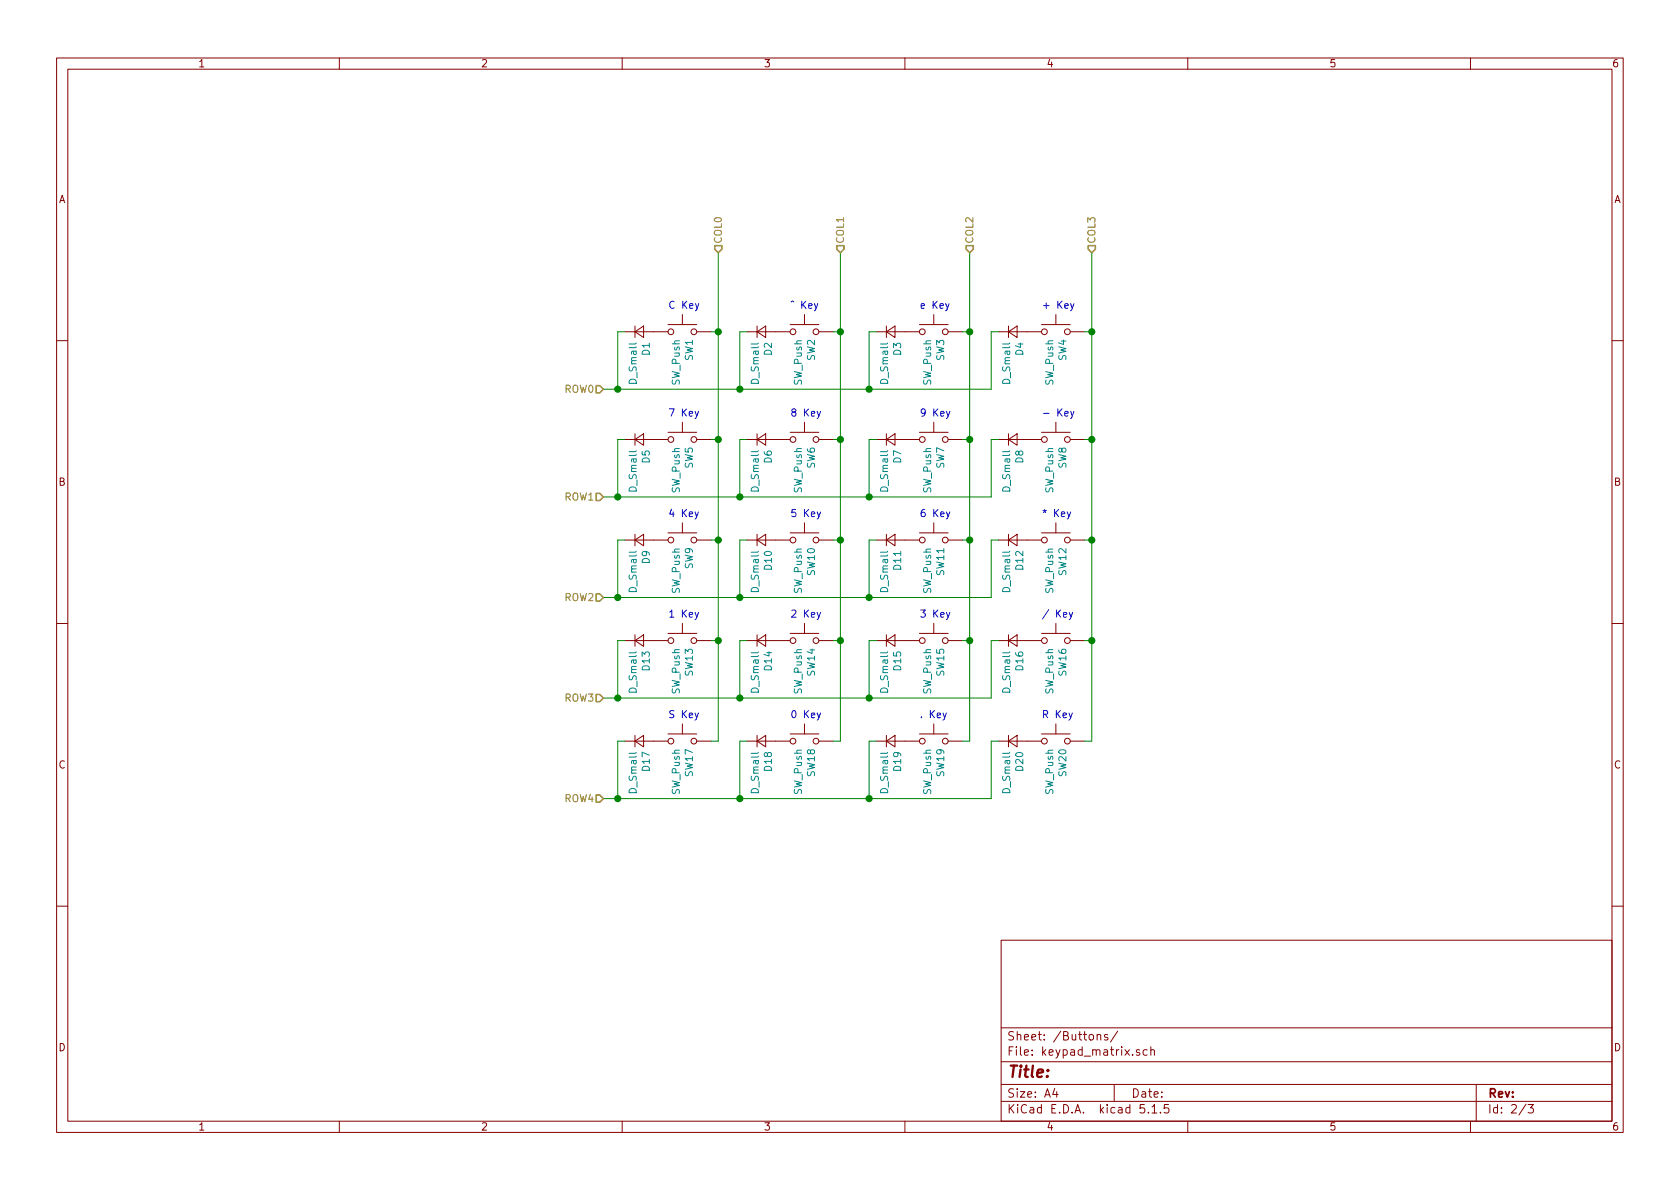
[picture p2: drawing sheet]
EESchema Schematic File Version 4
EELAYER 30 0
EELAYER END
$Descr A4 11693 8268
encoding utf-8
Sheet 2 3
Title ""
Date ""
Rev ""
Comp ""
Comment1 ""
Comment2 ""
Comment3 ""
Comment4 ""
$EndDescr
$Comp
L Switch:SW_Push SW6
U 1 1
P 5600 3050
F 0 "SW6" V 5646 3002 50  0000 R CNN
F 1 "SW_Push" V 5555 3002 50  0000 R CNN
F 2 "Button_Switch_Keyboard:SW_Cherry_MX1A_1.00u_PCB" H 5600 3250 50  0001 C CNN
F 3 "" H 5600 3250 50  0001 C CNN
	1    5600 3050
	1    0    0    -1  
$EndComp
$Comp
L Device:D_Small D6
U 1 1
P 5300 3050
F 0 "D6" V 5346 3118 50  0000 L CNN
F 1 "D_Small" V 5255 3118 50  0000 L CNN
F 2 "Diode_SMD:D_0603_1608Metric_Pad1.05x0.95mm_HandSolder" V 5300 3050 50  0001 C CNN
F 3 "~" V 5300 3050 50  0001 C CNN
	1    5300 3050
	1    0    0    1   
$EndComp
$Comp
L Switch:SW_Push SW10
U 1 1
P 5600 3750
F 0 "SW10" V 5646 3702 50  0000 R CNN
F 1 "SW_Push" V 5555 3702 50  0000 R CNN
F 2 "Button_Switch_Keyboard:SW_Cherry_MX1A_1.00u_PCB" H 5600 3950 50  0001 C CNN
F 3 "" H 5600 3950 50  0001 C CNN
	1    5600 3750
	1    0    0    -1  
$EndComp
$Comp
L Device:D_Small D10
U 1 1
P 5300 3750
F 0 "D10" V 5346 3818 50  0000 L CNN
F 1 "D_Small" V 5255 3818 50  0000 L CNN
F 2 "Diode_SMD:D_0603_1608Metric_Pad1.05x0.95mm_HandSolder" V 5300 3750 50  0001 C CNN
F 3 "~" V 5300 3750 50  0001 C CNN
	1    5300 3750
	1    0    0    1   
$EndComp
$Comp
L Switch:SW_Push SW14
U 1 1
P 5600 4450
F 0 "SW14" V 5646 4402 50  0000 R CNN
F 1 "SW_Push" V 5555 4402 50  0000 R CNN
F 2 "Button_Switch_Keyboard:SW_Cherry_MX1A_1.00u_PCB" H 5600 4650 50  0001 C CNN
F 3 "" H 5600 4650 50  0001 C CNN
	1    5600 4450
	1    0    0    -1  
$EndComp
$Comp
L Device:D_Small D14
U 1 1
P 5300 4450
F 0 "D14" V 5346 4518 50  0000 L CNN
F 1 "D_Small" V 5255 4518 50  0000 L CNN
F 2 "Diode_SMD:D_0603_1608Metric_Pad1.05x0.95mm_HandSolder" V 5300 4450 50  0001 C CNN
F 3 "~" V 5300 4450 50  0001 C CNN
	1    5300 4450
	1    0    0    1   
$EndComp
$Comp
L Switch:SW_Push SW18
U 1 1
P 5600 5150
F 0 "SW18" V 5646 5102 50  0000 R CNN
F 1 "SW_Push" V 5555 5102 50  0000 R CNN
F 2 "Button_Switch_Keyboard:SW_Cherry_MX1A_1.00u_PCB" H 5600 5350 50  0001 C CNN
F 3 "" H 5600 5350 50  0001 C CNN
	1    5600 5150
	1    0    0    -1  
$EndComp
$Comp
L Device:D_Small D18
U 1 1
P 5300 5150
F 0 "D18" V 5346 5218 50  0000 L CNN
F 1 "D_Small" V 5255 5218 50  0000 L CNN
F 2 "Diode_SMD:D_0603_1608Metric_Pad1.05x0.95mm_HandSolder" V 5300 5150 50  0001 C CNN
F 3 "~" V 5300 5150 50  0001 C CNN
	1    5300 5150
	1    0    0    1   
$EndComp
$Comp
L Switch:SW_Push SW5
U 1 1
P 4750 3050
F 0 "SW5" V 4796 3002 50  0000 R CNN
F 1 "SW_Push" V 4705 3002 50  0000 R CNN
F 2 "Button_Switch_Keyboard:SW_Cherry_MX1A_1.00u_PCB" H 4750 3250 50  0001 C CNN
F 3 "" H 4750 3250 50  0001 C CNN
	1    4750 3050
	1    0    0    -1  
$EndComp
$Comp
L Device:D_Small D5
U 1 1
P 4450 3050
F 0 "D5" V 4496 3118 50  0000 L CNN
F 1 "D_Small" V 4405 3118 50  0000 L CNN
F 2 "Diode_SMD:D_0603_1608Metric_Pad1.05x0.95mm_HandSolder" V 4450 3050 50  0001 C CNN
F 3 "~" V 4450 3050 50  0001 C CNN
	1    4450 3050
	1    0    0    1   
$EndComp
$Comp
L Switch:SW_Push SW9
U 1 1
P 4750 3750
F 0 "SW9" V 4796 3702 50  0000 R CNN
F 1 "SW_Push" V 4705 3702 50  0000 R CNN
F 2 "Button_Switch_Keyboard:SW_Cherry_MX1A_1.00u_PCB" H 4750 3950 50  0001 C CNN
F 3 "" H 4750 3950 50  0001 C CNN
	1    4750 3750
	1    0    0    -1  
$EndComp
$Comp
L Device:D_Small D9
U 1 1
P 4450 3750
F 0 "D9" V 4496 3818 50  0000 L CNN
F 1 "D_Small" V 4405 3818 50  0000 L CNN
F 2 "Diode_SMD:D_0603_1608Metric_Pad1.05x0.95mm_HandSolder" V 4450 3750 50  0001 C CNN
F 3 "~" V 4450 3750 50  0001 C CNN
	1    4450 3750
	1    0    0    1   
$EndComp
$Comp
L Switch:SW_Push SW13
U 1 1
P 4750 4450
F 0 "SW13" V 4796 4402 50  0000 R CNN
F 1 "SW_Push" V 4705 4402 50  0000 R CNN
F 2 "Button_Switch_Keyboard:SW_Cherry_MX1A_1.00u_PCB" H 4750 4650 50  0001 C CNN
F 3 "" H 4750 4650 50  0001 C CNN
	1    4750 4450
	1    0    0    -1  
$EndComp
$Comp
L Device:D_Small D13
U 1 1
P 4450 4450
F 0 "D13" V 4496 4518 50  0000 L CNN
F 1 "D_Small" V 4405 4518 50  0000 L CNN
F 2 "Diode_SMD:D_0603_1608Metric_Pad1.05x0.95mm_HandSolder" V 4450 4450 50  0001 C CNN
F 3 "~" V 4450 4450 50  0001 C CNN
	1    4450 4450
	1    0    0    1   
$EndComp
$Comp
L Switch:SW_Push SW17
U 1 1
P 4750 5150
F 0 "SW17" V 4796 5102 50  0000 R CNN
F 1 "SW_Push" V 4705 5102 50  0000 R CNN
F 2 "Button_Switch_Keyboard:SW_Cherry_MX1A_1.00u_PCB" H 4750 5350 50  0001 C CNN
F 3 "" H 4750 5350 50  0001 C CNN
	1    4750 5150
	1    0    0    -1  
$EndComp
$Comp
L Device:D_Small D17
U 1 1
P 4450 5150
F 0 "D17" V 4496 5218 50  0000 L CNN
F 1 "D_Small" V 4405 5218 50  0000 L CNN
F 2 "Diode_SMD:D_0603_1608Metric_Pad1.05x0.95mm_HandSolder" V 4450 5150 50  0001 C CNN
F 3 "~" V 4450 5150 50  0001 C CNN
	1    4450 5150
	1    0    0    1   
$EndComp
$Comp
L Switch:SW_Push SW8
U 1 1
P 7350 3050
F 0 "SW8" V 7396 3002 50  0000 R CNN
F 1 "SW_Push" V 7305 3002 50  0000 R CNN
F 2 "Button_Switch_Keyboard:SW_Cherry_MX1A_1.00u_PCB" H 7350 3250 50  0001 C CNN
F 3 "" H 7350 3250 50  0001 C CNN
	1    7350 3050
	1    0    0    -1  
$EndComp
$Comp
L Device:D_Small D8
U 1 1
P 7050 3050
F 0 "D8" V 7096 3118 50  0000 L CNN
F 1 "D_Small" V 7005 3118 50  0000 L CNN
F 2 "Diode_SMD:D_0603_1608Metric_Pad1.05x0.95mm_HandSolder" V 7050 3050 50  0001 C CNN
F 3 "~" V 7050 3050 50  0001 C CNN
	1    7050 3050
	1    0    0    1   
$EndComp
$Comp
L Switch:SW_Push SW12
U 1 1
P 7350 3750
F 0 "SW12" V 7396 3702 50  0000 R CNN
F 1 "SW_Push" V 7305 3702 50  0000 R CNN
F 2 "Button_Switch_Keyboard:SW_Cherry_MX1A_1.00u_PCB" H 7350 3950 50  0001 C CNN
F 3 "" H 7350 3950 50  0001 C CNN
	1    7350 3750
	1    0    0    -1  
$EndComp
$Comp
L Device:D_Small D12
U 1 1
P 7050 3750
F 0 "D12" V 7096 3818 50  0000 L CNN
F 1 "D_Small" V 7005 3818 50  0000 L CNN
F 2 "Diode_SMD:D_0603_1608Metric_Pad1.05x0.95mm_HandSolder" V 7050 3750 50  0001 C CNN
F 3 "~" V 7050 3750 50  0001 C CNN
	1    7050 3750
	1    0    0    1   
$EndComp
$Comp
L Switch:SW_Push SW16
U 1 1
P 7350 4450
F 0 "SW16" V 7396 4402 50  0000 R CNN
F 1 "SW_Push" V 7305 4402 50  0000 R CNN
F 2 "Button_Switch_Keyboard:SW_Cherry_MX1A_1.00u_PCB" H 7350 4650 50  0001 C CNN
F 3 "" H 7350 4650 50  0001 C CNN
	1    7350 4450
	1    0    0    -1  
$EndComp
$Comp
L Device:D_Small D16
U 1 1
P 7050 4450
F 0 "D16" V 7096 4518 50  0000 L CNN
F 1 "D_Small" V 7005 4518 50  0000 L CNN
F 2 "Diode_SMD:D_0603_1608Metric_Pad1.05x0.95mm_HandSolder" V 7050 4450 50  0001 C CNN
F 3 "~" V 7050 4450 50  0001 C CNN
	1    7050 4450
	1    0    0    1   
$EndComp
$Comp
L Switch:SW_Push SW20
U 1 1
P 7350 5150
F 0 "SW20" V 7396 5102 50  0000 R CNN
F 1 "SW_Push" V 7305 5102 50  0000 R CNN
F 2 "Button_Switch_Keyboard:SW_Cherry_MX1A_1.00u_PCB" H 7350 5350 50  0001 C CNN
F 3 "" H 7350 5350 50  0001 C CNN
	1    7350 5150
	1    0    0    -1  
$EndComp
$Comp
L Device:D_Small D20
U 1 1
P 7050 5150
F 0 "D20" V 7096 5218 50  0000 L CNN
F 1 "D_Small" V 7005 5218 50  0000 L CNN
F 2 "Diode_SMD:D_0603_1608Metric_Pad1.05x0.95mm_HandSolder" V 7050 5150 50  0001 C CNN
F 3 "~" V 7050 5150 50  0001 C CNN
	1    7050 5150
	1    0    0    1   
$EndComp
$Comp
L Switch:SW_Push SW7
U 1 1
P 6500 3050
F 0 "SW7" V 6546 3002 50  0000 R CNN
F 1 "SW_Push" V 6455 3002 50  0000 R CNN
F 2 "Button_Switch_Keyboard:SW_Cherry_MX1A_1.00u_PCB" H 6500 3250 50  0001 C CNN
F 3 "" H 6500 3250 50  0001 C CNN
	1    6500 3050
	1    0    0    -1  
$EndComp
$Comp
L Device:D_Small D7
U 1 1
P 6200 3050
F 0 "D7" V 6246 3118 50  0000 L CNN
F 1 "D_Small" V 6155 3118 50  0000 L CNN
F 2 "Diode_SMD:D_0603_1608Metric_Pad1.05x0.95mm_HandSolder" V 6200 3050 50  0001 C CNN
F 3 "~" V 6200 3050 50  0001 C CNN
	1    6200 3050
	1    0    0    1   
$EndComp
$Comp
L Switch:SW_Push SW11
U 1 1
P 6500 3750
F 0 "SW11" V 6546 3702 50  0000 R CNN
F 1 "SW_Push" V 6455 3702 50  0000 R CNN
F 2 "Button_Switch_Keyboard:SW_Cherry_MX1A_1.00u_PCB" H 6500 3950 50  0001 C CNN
F 3 "" H 6500 3950 50  0001 C CNN
	1    6500 3750
	1    0    0    -1  
$EndComp
$Comp
L Device:D_Small D11
U 1 1
P 6200 3750
F 0 "D11" V 6246 3818 50  0000 L CNN
F 1 "D_Small" V 6155 3818 50  0000 L CNN
F 2 "Diode_SMD:D_0603_1608Metric_Pad1.05x0.95mm_HandSolder" V 6200 3750 50  0001 C CNN
F 3 "~" V 6200 3750 50  0001 C CNN
	1    6200 3750
	1    0    0    1   
$EndComp
$Comp
L Switch:SW_Push SW15
U 1 1
P 6500 4450
F 0 "SW15" V 6546 4402 50  0000 R CNN
F 1 "SW_Push" V 6455 4402 50  0000 R CNN
F 2 "Button_Switch_Keyboard:SW_Cherry_MX1A_1.00u_PCB" H 6500 4650 50  0001 C CNN
F 3 "" H 6500 4650 50  0001 C CNN
	1    6500 4450
	1    0    0    -1  
$EndComp
$Comp
L Device:D_Small D15
U 1 1
P 6200 4450
F 0 "D15" V 6246 4518 50  0000 L CNN
F 1 "D_Small" V 6155 4518 50  0000 L CNN
F 2 "Diode_SMD:D_0603_1608Metric_Pad1.05x0.95mm_HandSolder" V 6200 4450 50  0001 C CNN
F 3 "~" V 6200 4450 50  0001 C CNN
	1    6200 4450
	1    0    0    1   
$EndComp
$Comp
L Switch:SW_Push SW19
U 1 1
P 6500 5150
F 0 "SW19" V 6546 5102 50  0000 R CNN
F 1 "SW_Push" V 6455 5102 50  0000 R CNN
F 2 "Button_Switch_Keyboard:SW_Cherry_MX1A_1.00u_PCB" H 6500 5350 50  0001 C CNN
F 3 "" H 6500 5350 50  0001 C CNN
	1    6500 5150
	1    0    0    -1  
$EndComp
$Comp
L Device:D_Small D19
U 1 1
P 6200 5150
F 0 "D19" V 6246 5218 50  0000 L CNN
F 1 "D_Small" V 6155 5218 50  0000 L CNN
F 2 "Diode_SMD:D_0603_1608Metric_Pad1.05x0.95mm_HandSolder" V 6200 5150 50  0001 C CNN
F 3 "~" V 6200 5150 50  0001 C CNN
	1    6200 5150
	1    0    0    1   
$EndComp
$Comp
L Switch:SW_Push SW2
U 1 1
P 5600 2300
F 0 "SW2" V 5646 2252 50  0000 R CNN
F 1 "SW_Push" V 5555 2252 50  0000 R CNN
F 2 "Button_Switch_Keyboard:SW_Cherry_MX1A_1.00u_PCB" H 5600 2500 50  0001 C CNN
F 3 "" H 5600 2500 50  0001 C CNN
	1    5600 2300
	1    0    0    -1  
$EndComp
$Comp
L Device:D_Small D2
U 1 1
P 5300 2300
F 0 "D2" V 5346 2368 50  0000 L CNN
F 1 "D_Small" V 5255 2368 50  0000 L CNN
F 2 "Diode_SMD:D_0603_1608Metric_Pad1.05x0.95mm_HandSolder" V 5300 2300 50  0001 C CNN
F 3 "~" V 5300 2300 50  0001 C CNN
	1    5300 2300
	1    0    0    1   
$EndComp
$Comp
L Switch:SW_Push SW1
U 1 1
P 4750 2300
F 0 "SW1" V 4796 2252 50  0000 R CNN
F 1 "SW_Push" V 4705 2252 50  0000 R CNN
F 2 "Button_Switch_Keyboard:SW_Cherry_MX1A_1.00u_PCB" H 4750 2500 50  0001 C CNN
F 3 "" H 4750 2500 50  0001 C CNN
	1    4750 2300
	1    0    0    -1  
$EndComp
$Comp
L Device:D_Small D1
U 1 1
P 4450 2300
F 0 "D1" V 4496 2368 50  0000 L CNN
F 1 "D_Small" V 4405 2368 50  0000 L CNN
F 2 "Diode_SMD:D_0603_1608Metric_Pad1.05x0.95mm_HandSolder" V 4450 2300 50  0001 C CNN
F 3 "~" V 4450 2300 50  0001 C CNN
	1    4450 2300
	1    0    0    1   
$EndComp
$Comp
L Switch:SW_Push SW4
U 1 1
P 7350 2300
F 0 "SW4" V 7396 2252 50  0000 R CNN
F 1 "SW_Push" V 7305 2252 50  0000 R CNN
F 2 "Button_Switch_Keyboard:SW_Cherry_MX1A_1.00u_PCB" H 7350 2500 50  0001 C CNN
F 3 "" H 7350 2500 50  0001 C CNN
	1    7350 2300
	1    0    0    -1  
$EndComp
$Comp
L Device:D_Small D4
U 1 1
P 7050 2300
F 0 "D4" V 7096 2368 50  0000 L CNN
F 1 "D_Small" V 7005 2368 50  0000 L CNN
F 2 "Diode_SMD:D_0603_1608Metric_Pad1.05x0.95mm_HandSolder" V 7050 2300 50  0001 C CNN
F 3 "~" V 7050 2300 50  0001 C CNN
	1    7050 2300
	1    0    0    1   
$EndComp
$Comp
L Switch:SW_Push SW3
U 1 1
P 6500 2300
F 0 "SW3" V 6546 2252 50  0000 R CNN
F 1 "SW_Push" V 6455 2252 50  0000 R CNN
F 2 "Button_Switch_Keyboard:SW_Cherry_MX1A_1.00u_PCB" H 6500 2500 50  0001 C CNN
F 3 "" H 6500 2500 50  0001 C CNN
	1    6500 2300
	1    0    0    -1  
$EndComp
$Comp
L Device:D_Small D3
U 1 1
P 6200 2300
F 0 "D3" V 6246 2368 50  0000 L CNN
F 1 "D_Small" V 6155 2368 50  0000 L CNN
F 2 "Diode_SMD:D_0603_1608Metric_Pad1.05x0.95mm_HandSolder" V 6200 2300 50  0001 C CNN
F 3 "~" V 6200 2300 50  0001 C CNN
	1    6200 2300
	1    0    0    1   
$EndComp
Text HLabel 5000 1750 1    50   Input ~ 0
COL0
Text HLabel 5850 1750 1    50   Input ~ 0
COL1
Text HLabel 6750 1750 1    50   Input ~ 0
COL2
Text HLabel 7600 1750 1    50   Input ~ 0
COL3
Wire Wire Line
	5000 1750 5000 2300
Wire Wire Line
	5000 5150 4950 5150
Wire Wire Line
	5000 4450 4950 4450
Connection ~ 5000 4450
Wire Wire Line
	5000 4450 5000 5150
Wire Wire Line
	4950 3750 5000 3750
Connection ~ 5000 3750
Wire Wire Line
	5000 3750 5000 4450
Wire Wire Line
	4950 3050 5000 3050
Connection ~ 5000 3050
Wire Wire Line
	5000 3050 5000 3750
Wire Wire Line
	4950 2300 5000 2300
Connection ~ 5000 2300
Wire Wire Line
	5000 2300 5000 3050
Wire Wire Line
	5850 1750 5850 2300
Wire Wire Line
	5850 5150 5800 5150
Wire Wire Line
	5800 4450 5850 4450
Connection ~ 5850 4450
Wire Wire Line
	5850 4450 5850 5150
Wire Wire Line
	5800 3750 5850 3750
Connection ~ 5850 3750
Wire Wire Line
	5850 3750 5850 4450
Wire Wire Line
	5800 3050 5850 3050
Connection ~ 5850 3050
Wire Wire Line
	5850 3050 5850 3750
Wire Wire Line
	5800 2300 5850 2300
Connection ~ 5850 2300
Wire Wire Line
	5850 2300 5850 3050
Wire Wire Line
	6750 5150 6700 5150
Wire Wire Line
	6750 1750 6750 2300
Wire Wire Line
	6700 4450 6750 4450
Connection ~ 6750 4450
Wire Wire Line
	6750 4450 6750 5150
Wire Wire Line
	6700 3750 6750 3750
Connection ~ 6750 3750
Wire Wire Line
	6750 3750 6750 4450
Wire Wire Line
	6700 3050 6750 3050
Connection ~ 6750 3050
Wire Wire Line
	6750 3050 6750 3750
Wire Wire Line
	6700 2300 6750 2300
Connection ~ 6750 2300
Wire Wire Line
	6750 2300 6750 3050
Wire Wire Line
	7600 1750 7600 2300
Wire Wire Line
	7600 5150 7550 5150
Wire Wire Line
	7600 4450 7550 4450
Connection ~ 7600 4450
Wire Wire Line
	7600 4450 7600 5150
Wire Wire Line
	7600 3750 7550 3750
Connection ~ 7600 3750
Wire Wire Line
	7600 3750 7600 4450
Wire Wire Line
	7600 3050 7550 3050
Connection ~ 7600 3050
Wire Wire Line
	7600 3050 7600 3750
Wire Wire Line
	7600 2300 7550 2300
Connection ~ 7600 2300
Wire Wire Line
	7600 2300 7600 3050
Text HLabel 4200 2700 0    50   Input ~ 0
ROW0
Text HLabel 4200 3450 0    50   Input ~ 0
ROW1
Text HLabel 4200 4150 0    50   Input ~ 0
ROW2
Text HLabel 4200 4850 0    50   Input ~ 0
ROW3
Text HLabel 4200 5550 0    50   Input ~ 0
ROW4
Wire Wire Line
	4200 2700 4300 2700
Wire Wire Line
	6900 2700 6900 2300
Wire Wire Line
	6900 2300 6950 2300
Wire Wire Line
	6100 2300 6050 2300
Wire Wire Line
	6050 2300 6050 2700
Connection ~ 6050 2700
Wire Wire Line
	6050 2700 6900 2700
Wire Wire Line
	5200 2300 5150 2300
Wire Wire Line
	5150 2300 5150 2700
Connection ~ 5150 2700
Wire Wire Line
	5150 2700 6050 2700
Wire Wire Line
	4350 2300 4300 2300
Wire Wire Line
	4300 2300 4300 2700
Connection ~ 4300 2700
Wire Wire Line
	4300 2700 5150 2700
Wire Wire Line
	4200 3450 4300 3450
Wire Wire Line
	6900 3450 6900 3050
Wire Wire Line
	6900 3050 6950 3050
Wire Wire Line
	6100 3050 6050 3050
Wire Wire Line
	6050 3050 6050 3450
Connection ~ 6050 3450
Wire Wire Line
	6050 3450 6900 3450
Wire Wire Line
	5200 3050 5150 3050
Wire Wire Line
	5150 3050 5150 3450
Connection ~ 5150 3450
Wire Wire Line
	5150 3450 6050 3450
Wire Wire Line
	4350 3050 4300 3050
Wire Wire Line
	4300 3050 4300 3450
Connection ~ 4300 3450
Wire Wire Line
	4300 3450 5150 3450
Wire Wire Line
	4200 4150 4300 4150
Wire Wire Line
	6900 4150 6900 3750
Wire Wire Line
	6900 3750 6950 3750
Wire Wire Line
	6100 3750 6050 3750
Wire Wire Line
	6050 3750 6050 4150
Connection ~ 6050 4150
Wire Wire Line
	6050 4150 6900 4150
Wire Wire Line
	5200 3750 5150 3750
Wire Wire Line
	5150 3750 5150 4150
Connection ~ 5150 4150
Wire Wire Line
	5150 4150 6050 4150
Wire Wire Line
	4350 3750 4300 3750
Wire Wire Line
	4300 3750 4300 4150
Connection ~ 4300 4150
Wire Wire Line
	4300 4150 5150 4150
Wire Wire Line
	4200 4850 4300 4850
Wire Wire Line
	6900 4850 6900 4450
Wire Wire Line
	6900 4450 6950 4450
Wire Wire Line
	6100 4450 6050 4450
Wire Wire Line
	6050 4450 6050 4850
Connection ~ 6050 4850
Wire Wire Line
	6050 4850 6900 4850
Wire Wire Line
	5200 4450 5150 4450
Wire Wire Line
	5150 4450 5150 4850
Connection ~ 5150 4850
Wire Wire Line
	5150 4850 6050 4850
Wire Wire Line
	4350 4450 4300 4450
Wire Wire Line
	4300 4450 4300 4850
Connection ~ 4300 4850
Wire Wire Line
	4300 4850 5150 4850
Wire Wire Line
	4200 5550 4300 5550
Wire Wire Line
	6900 5550 6900 5150
Wire Wire Line
	6900 5150 6950 5150
Wire Wire Line
	6100 5150 6050 5150
Wire Wire Line
	6050 5150 6050 5550
Connection ~ 6050 5550
Wire Wire Line
	6050 5550 6900 5550
Wire Wire Line
	5200 5150 5150 5150
Wire Wire Line
	5150 5150 5150 5550
Connection ~ 5150 5550
Wire Wire Line
	5150 5550 6050 5550
Wire Wire Line
	4350 5150 4300 5150
Wire Wire Line
	4300 5150 4300 5550
Connection ~ 4300 5550
Wire Wire Line
	4300 5550 5150 5550
Text Notes 7250 5000 0    50   ~ 0
R Key
Text Notes 6400 5000 0    50   ~ 0
. Key
Text Notes 5500 5000 0    50   ~ 0
0 Key
Text Notes 4650 5000 0    50   ~ 0
S Key
Text Notes 7250 4300 0    50   ~ 0
/ Key
Text Notes 6400 4300 0    50   ~ 0
3 Key
Text Notes 5500 4300 0    50   ~ 0
2 Key
Text Notes 4650 4300 0    50   ~ 0
1 Key
Text Notes 7250 3600 0    50   ~ 0
* Key
Text Notes 6400 3600 0    50   ~ 0
6 Key
Text Notes 5500 3600 0    50   ~ 0
5 Key
Text Notes 4650 3600 0    50   ~ 0
4 Key
Text Notes 7250 2150 0    50   ~ 0
+ Key
Text Notes 6400 2150 0    50   ~ 0
e Key
Text Notes 5500 2150 0    50   ~ 0
^ Key
Text Notes 4650 2150 0    50   ~ 0
C Key
Text Notes 7250 2900 0    50   ~ 0
- Key
Text Notes 6400 2900 0    50   ~ 0
9 Key
Text Notes 5500 2900 0    50   ~ 0
8 Key
Text Notes 4650 2900 0    50   ~ 0
7 Key
$EndSCHEMATC
